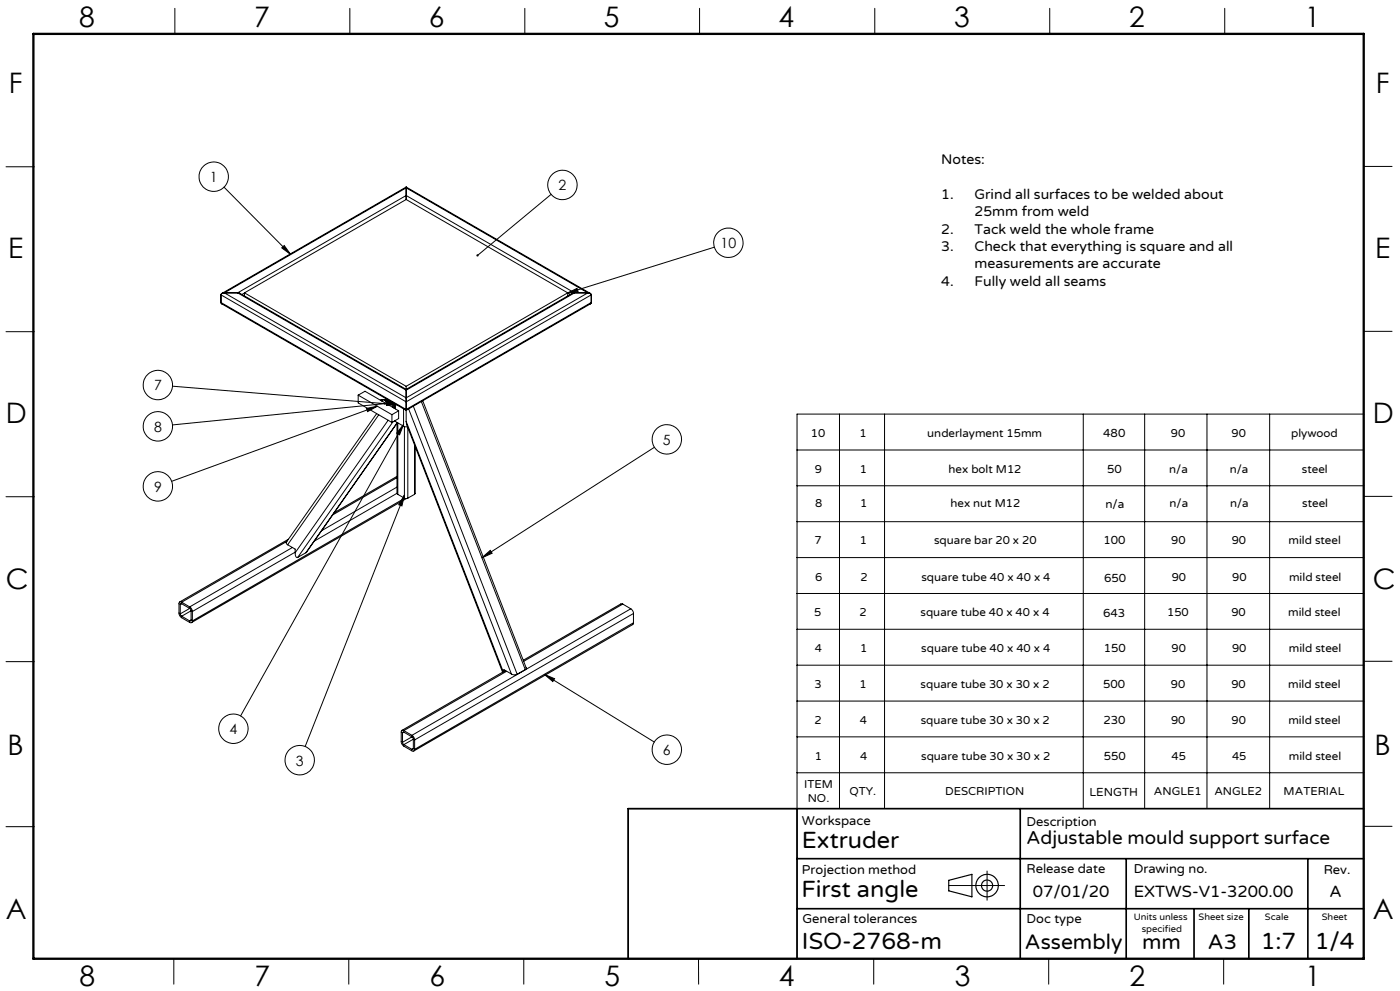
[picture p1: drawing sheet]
<svg xmlns="http://www.w3.org/2000/svg" width="420mm" height="297mm" viewBox="0 0 420 297" stroke-linecap="round" stroke-linejoin="round" font-family="sans-serif">
<g fill="none" stroke="#000" stroke-width=".35">
<path d="M284.6 263.8l7-1.8v6.8l-7-1.8z"/>
<circle cx="296.1" cy="265.4" r="1.66"/>
<circle cx="296.1" cy="265.4" r="3.4"/>
</g>
<g fill="none" stroke="#000" stroke-width=".3">
<path d="M52.5 2.5v7.7M105 2.5v7.7M157.4 2.5v7.7M209.9 2.5v7.7M262.4 2.5v7.7M314.9 2.5v7.7M367.4 2.5v7.7M1.8 50h8.5M67.2 56.1l20 20.2M121.8 56.1v.2M121.8 58.6v1.2M121.8 56.1l55.3 31.8"/>
<path d="M121.8 56.1l-55.2 31.8M121.8 56.3v2.3M121.8 59.8l48.5 28M121.8 59.8l-48.5 28M121.8 58.6l50.6 29.2M121.8 56.3l54.6 31.5M121.8 58.6l-50.5 29.2M121.8 56.3l-54.5 31.5M165.3 58.2l-22 18.3M409.1 49.9h8.5M84.5 74.3l.8-.7 1.9 2.7zM214.3 74.1l-44.2 13.8"/>
<path d="M1.8 99.4h8.5M66.3 90.7l.3 .4M66.3 88.4l55.5 32M66.3 90.7l55.5 32M66.3 88.4v2.3M66.6 91.1l55.2 31.9M67.3 87.8a.87 .87 0 0 0-1 .6M67.3 87.8l-.7 .1-.3 .5M67.3 87.8l54.5 31.4M67.3 87.8h4M71.3 87.8l.7 .1M71.3 87.8l50.5 29.1"/>
<path d="M72 87.9l49.8 28.8M73.3 87.8l48.5 28M73.3 87.8v.9M73.3 87.8l-.7 .5M170.1 87.9l3-1.5 .3 1zM170.3 87.8v.9M170.3 87.8l-48.5 28M170.3 87.8l.8 .5M171.6 87.9l-49.8 28.8M172.4 87.8l-.8 .1M172.4 87.8h4M172.4 87.8l-50.6 29.1"/>
<path d="M176.4 87.8l.6 .1 .4 .5M176.4 87.8a.87 .87 0 0 1 1 .6M176.4 87.8l-54.6 31.4M177.1 91.1l-55.3 31.9M177.4 90.7l-.3 .4M177.4 88.4l-55.6 32M177.4 88.4v2.3M177.4 90.7l-55.6 32M409.1 99.3h8.5M51.8 115.7l67.5 5.6M107.5 118.4l10.1 5.9M107.5 118.4v2.4l10.1 5.8"/>
<path d="M107.5 118.4l2-1.1 10.1 5.8M115 119.8h-.3M115.3 119.7l.8 1.2M115.3 119.7l-.7 .4M115.3 119.7l-1.2 .2M115.4 119.9l.6 .9M115.4 119.9a1.06 1.06 0 0 1 .9 1.3v-.3a1.02 1.02 0 0 0-.9-1zM115.4 119.9a.98 .98 0 0 1 1 1.3M115.5 119.8a.99 .99 0 0 1 .9 1.4M115.6 119.8a.92 .92 0 0 1 .9 .4 .92 .92 0 0 1-.1 1M115.7 119.7a.98 .98 0 0 1 .8 1.5M115.7 119.7h-.1"/>
<path d="M115.8 119.6l-.1 .1M116.5 119.9a.78 .78 0 0 1 .1 1.2M116.6 120l.3 .6-.2 .5M121.8 119.2v1.2M121.8 116.7v.2M121.8 115.8v.9M121.8 116.9v2.3M109.9 122.4l3.3-.7-2.9 1.7zM113 124l-27.1 38.5v.3l.4 .5M113.2 121.7l-61.7 22.5M113.6 124.3l-27.3 39M114.6 120.1l.1 .2"/>
<path d="M114.6 120.1h-.2M115.5 120l.6 .6v.4M115.5 121l-63.7 6.3M115.6 120.2l.5 .6M116.1 120.5l3.2 .8-3.3 .2zM116.1 120.9l-.2 .1M116.1 120.9v.2M116.5 125.9l-28 39.8M116.7 121.1h.1M116.8 121h.1M116.9 120.2l.1 .4-.2 .4M117 120.2l-.1 .8"/>
<path d="M117.2 120.3l-.3 .6M117.2 120.3l-.2 .6M117.2 120.8h.1M117.4 120.4l-.3 .5M117.4 120.7l.1-.2-.2 .3M117.4 120.4l-.2 .4M117.5 120.6h.1M117.6 124.3v2.3M117.8 120.7v1.4M117.9 126.4l-28.6 40.6M118.2 120.9v1.4M118.3 121v1.3"/>
<path d="M118.4 126.1l.2 .2M118.6 126.3l2.5 1.4M118.6 121.1v1.5M118.6 126v.3M119.1 126.9l-27.3 38.8M119.1 126.6v21.2M119.1 126.7l-27.3 39M119.3 126.7v21.5M119.6 123.1v2.3l-2 1.2M119.6 123.1l-2 1.2M121.1 127.7l1.1 .2M121.1 122.6v5.1"/>
<path d="M121.1 127.2l-1.2 3.1-.9-.5zM121.1 127.2l-48.9 87.4M121.3 127.8v21.5M121.8 126.3l.2 1 28.8 74.2M121.8 122.7v.3M121.8 120.4v2.3M121.8 123v3.3M121.8 126.3l29.2 75.1M122.3 128.2v21.1M122.6 122.6l30.8 79.4M124 121.7l31.2 80.4M124.4 133.3v14.9"/>
<path d="M124.6 133.8v14l-.2 .4M126.4 120.3l31.2 80.4M126.8 120.1l31 80-.2 .6M196.3 134.1l-51.7 33.1M239.1 134.9h170M251.8 124.1v118.3M265.4 124.1v118.3M325 124.1v118.3M343.4 124.1v118.3M362.1 124.1v118.3M380.9 124.1v118.3M409.1 124.1h-170v163.2h-50.6v-44.9h50.6"/>
<path d="M1.8 148.9h8.5M119.1 147.8l.2 .4M119.1 142.8l-18.8 10.9M119.1 147.8l-24.8 14.4M119.1 146l-22.6 13M119.1 143.2l-19.3 11.1M119.3 148.2l2 1.1M121.3 149.3h1M121.3 148.4l-.7 3.2-1-.3zM121.3 148.4l-29.8 75.3M121.4 149.3l-63.7 36.8M121.9 149.4l-64.4 37.2"/>
<path d="M124.4 148.2l-2.1 1.1M239.1 156.3h170M239.1 145.6h170M409.1 148.8h8.5M86.1 162.2l-31.6 18.3M86.3 163.3l2.2 1.3v1.1M86.5 161.6l-32.6 18.8M87.7 164.1l-30.8 17.8M88.5 165.7v.2a.81 .81 0 0 0 .8 1.1M88.5 165.5l-30.8 17.8M91.8 165.7l-2.5 1.3M144.6 167.2l2.5-2.2 .5 .8z"/>
<path d="M239.1 177.9h170M239.1 167.1h170M1.8 198.3h8.5M54.1 184l.4 .7M54.1 181.2v2.8M54.5 180.5a.48 .48 0 0 0-.6-.1 .48 .48 0 0 0-.2 .5v3l.2 .6 .4 .5 2.6 1.5a.51 .51 0 0 0 .6 .1 .51 .51 0 0 0 .2-.5M54.5 180.9h-.3l-.1 .3M54.5 180.5l2.4 1.4M54.5 184.7l2.4 1.4M54.5 180.9l2.4 1.4M54.5 180.9l-.4 .3M56.9 181.9l.5 .4 .3 1"/>
<path d="M56.9 182.3l.4 .8M56.9 182.3l-2.8 1.7M57.3 185.8l-.2 .3h-.2M57.3 183.1v2.7M57.3 185.8l-.4 .3M57.3 183.1l-2.8 1.6M57.7 183.3v2.8M186.8 181h-.6l-29.2 16.9M186.8 181l2.4 1.5M186.8 181l-29.7 17.2M189.2 182.5l.6 .6 .2 .8M189.2 182.5l-65.6 37.9"/>
<path d="M190 186.7l-.2 .5-65.7 37.9M190 183.9l-65.6 37.9M190 186.7l-65.6 37.9M190 183.9v2.8M239.1 199.4h170M239.1 188.6h170M409.1 198.2h8.5M120.8 219.7v2.8M121.1 219a.47 .47 0 0 0-.5-.1 .47 .47 0 0 0-.2 .5v3l.2 .6 .5 .6 2.5 1.4a.51 .51 0 0 0 .5 .1 .51 .51 0 0 0 .3-.5M121.1 219.4h-.2l-.1 .3M121.1 219l2.5 1.4M121.1 219.4l2.5 1.4"/>
<path d="M121.1 219.4l-.3 .3M151.2 201.3v-.6l2.2 1.3M151.6 200.9v.1M151.6 201l-31 17.9M152 201.2l-30.9 17.8M153.4 202l.7 .2 1.1-.1M157.6 200.7l-2.4 1.4M163.3 202.1l33 20.3M163.3 202.1l3.1 1.3-.6 .9zM239.1 210.1h170M120.8 222.5l.3 .7M121.1 223.2l2.5 1.4"/>
<path d="M123.6 220.4l.4 .4 .4 1M123.6 220.8l.4 .7M123.6 220.8l-2.8 1.7M124 224.3l-.2 .3h-.2M124 221.5v2.8M124 224.3l-.4 .3M124 221.5l-2.9 1.7M124.4 221.8v2.8M239.1 231.6h170M239.1 220.8h170M1.8 247.8h8.5M409.1 247.6h8.5"/>
<path d="M284.6 265.4h16.8M296.1 261.1v8.7M52.1 287.3v7.7M104.6 287.3v7.7M157.1 287.3v7.7M209.6 287.3v7.7M262.1 287.3v7.7M314.6 287.3v7.7M367.1 287.3v7.7"/>
<circle cx="64.1" cy="52.9" r="4.4"/>
<circle cx="168.7" cy="55.4" r="4.4"/>
<circle cx="218.5" cy="72.8" r="4.4"/>
<circle cx="47.4" cy="115.4" r="4.4"/>
<circle cx="47.4" cy="127.8" r="4.4"/>
<circle cx="200" cy="131.7" r="4.4"/>
<circle cx="47.4" cy="145.8" r="4.4"/>
<circle cx="70" cy="218.4" r="4.4"/>
<circle cx="89.9" cy="227.8" r="4.4"/>
<circle cx="200" cy="224.7" r="4.4"/>
</g>
<path d="M239.1 242.4v44.9M239.1 257.3h170M306.1 242.4v44.9M337.9 257.3v30M392.4 257.3v30M409.1 242.4h-220.6v44.9M239.1 272.3h170M358.2 272.3v15M374.6 272.3v15" fill="none" stroke="#000" stroke-width=".5"/>
<path d="M10 10.2h399.1v277.1h-399.1z" fill="none" stroke="#000" stroke-width=".7"/>
<path d="M84.5 74.3l.8-.7 1.9 2.7zM143.1 76.2l-.1 .6 .3-.3-.3 .3a.35 .35 0 0 0 .4 0 .35 .35 0 0 0 .1-.4 .35 .35 0 0 0-.4-.2zM121.3 148.4l-.7 3.2-1-.3zM121.1 127.2l-1.2 3.1-.9-.5zM144.6 167.2l2.5-2.2 .5 .8zM163.3 202.1l3.1 1.3-.6 .9zM116.1 120.5l3.2 .8-3.3 .2zM115.3 120.6a.35 .35 0 0 0 0 .7 .34 .34 0 0 0 .5-.4l-.3 .1 .3-.1v-.1zM109.9 122.4l3.3-.7-2.9 1.7zM170.1 87.9l3-1.5 .3 1z" fill="#000"/>
<g font-size="8.5">
<text x="23.8" y="8">8</text>
<text x="76.3" y="8">7</text>
<text x="128.7" y="8">6</text>
<text x="181.2" y="8">5</text>
<text x="233.6" y="8">4</text>
<text x="286.3" y="8">3</text>
<text x="338.7" y="8">2</text>
<text x="391.4" y="8">1</text>
<text x="2.7" y="28">F</text>
<text x="412.8" y="28">F</text>
<text x="2.4" y="77.2">E</text>
<text x="412.5" y="77.2">E</text>
<text x="1.8" y="126.8">D</text>
<text x="411.9" y="126.9">D</text>
<text x="1.8" y="176.6">C</text>
<text x="411.9" y="176.7">C</text>
<text x="2.3" y="226.2">B</text>
<text x="412.4" y="226.2">B</text>
<text x="1.7" y="275.4">A</text>
<text x="411.8" y="275.5">A</text>
<text x="23.9" y="295.5">8</text>
<text x="76.4" y="295.5">7</text>
<text x="128.8" y="295.5">6</text>
<text x="181.3" y="295.5">5</text>
<text x="233.7" y="295.5">4</text>
<text x="286.4" y="295.5">3</text>
<text x="338.8" y="295.5">2</text>
<text x="391.5" y="295.5">1</text>
</g>
<g font-size="7.1">
<text x="240.6" y="254">Extruder</text>
<text x="240.4" y="268.8">First angle</text>
<text x="240.6" y="284.3">ISO-2768-m</text>
<text x="378.2" y="284.3">1:7</text>
<text x="394.4" y="284.3">1/4</text>
</g>
<g font-size="6.3">
<text x="307.5" y="284.3">Assembly</text>
<text x="342.6" y="284.3">mm</text>
<text x="362.4" y="284.3">A3</text>
</g>
<text font-size="5.6" x="308" y="252.9">Adjustable mould support surface</text>
<g font-size="4.9">
<text x="309.9" y="268.7">07/01/20</text>
<text x="340.1" y="268.7">EXTWS-V1-3200.00</text>
<text x="398.9" y="268.7">A</text>
</g>
<g font-size="4.2">
<text x="282.4" y="49.1">Notes:</text>
<text x="63" y="54.6">1</text>
<text x="167.6" y="57">2</text>
<text x="282.4" y="59.5">1.</text>
<text x="292.4" y="59.5">Grind all surfaces to be welded about</text>
<text x="292.4" y="64.8">25mm from weld</text>
<text x="282.4" y="70">2.</text>
<text x="292.4" y="70">Tack weld the whole frame</text>
<text x="216.2" y="74.4">10</text>
<text x="282.4" y="75.2">3.</text>
<text x="292.4" y="75.2">Check that everything is square and all</text>
<text x="292.4" y="80.5">measurements are accurate</text>
<text x="282.4" y="85.7">4.</text>
<text x="292.4" y="85.7">Fully weld all seams</text>
<text x="46.2" y="117">7</text>
<text x="46.2" y="129.4">8</text>
<text x="198.9" y="133.3">5</text>
<text x="46.2" y="147.4">9</text>
<text x="68.9" y="220">4</text>
<text x="198.9" y="226.3">6</text>
<text x="88.8" y="229.4">3</text>
</g>
<g font-size="3.9">
<text x="240.6" y="247.2">Workspace</text>
<text x="307.9" y="247.4">Description</text>
<text x="240.6" y="262.1">Projection method</text>
<text x="308" y="261.5">Release date</text>
<text x="340.1" y="261.5">Drawing no.</text>
<text x="397.1" y="262.1">Rev.</text>
<text x="240.7" y="276.6">General tolerances</text>
<text x="308" y="276.6">Doc type</text>
</g>
<g font-size="3.5">
<text x="243.3" y="130.9">10</text>
<text x="257.9" y="130.9">1</text>
<text x="278.2" y="130.9">underlayment 15mm</text>
<text x="331" y="131">480</text>
<text x="351.3" y="130.9">90</text>
<text x="369.5" y="130.9">90</text>
<text x="387.3" y="130.9">plywood</text>
<text x="244.4" y="141.7">9</text>
<text x="258" y="141.7">1</text>
<text x="284.6" y="141.7">hex bolt M12</text>
<text x="332.2" y="141.8">50</text>
<text x="350.8" y="141.7">n/a</text>
<text x="368.9" y="141.7">n/a</text>
<text x="390.6" y="141.7">steel</text>
<text x="244.5" y="152">8</text>
<text x="258.1" y="152">1</text>
<text x="285.2" y="152">hex nut M12</text>
<text x="331.6" y="152.1">n/a</text>
<text x="350.9" y="152">n/a</text>
<text x="369" y="152">n/a</text>
<text x="390.7" y="152">steel</text>
<text x="244.4" y="163">7</text>
<text x="257.9" y="163">1</text>
<text x="280.2" y="163">square bar 20 x 20</text>
<text x="331" y="163.2">100</text>
<text x="351.3" y="163">90</text>
<text x="369.5" y="163">90</text>
<text x="386.5" y="163">mild steel</text>
<text x="244.6" y="174.2">6</text>
<text x="258.1" y="174.2">2</text>
<text x="276.4" y="174.2">square tube 40 x 40 x 4</text>
<text x="331.2" y="174.3">650</text>
<text x="351.5" y="174.2">90</text>
<text x="369.7" y="174.2">90</text>
<text x="386.7" y="174.2">mild steel</text>
<text x="244.3" y="184.7">5</text>
<text x="257.8" y="184.7">2</text>
<text x="276.2" y="184.7">square tube 40 x 40 x 4</text>
<text x="330.9" y="184.9">643</text>
<text x="350.2" y="184.7">150</text>
<text x="369.4" y="184.7">90</text>
<text x="386.4" y="184.7">mild steel</text>
<text x="244.5" y="195.4">4</text>
<text x="258" y="195.4">1</text>
<text x="276.4" y="195.4">square tube 40 x 40 x 4</text>
<text x="331.1" y="195.5">150</text>
<text x="351.5" y="195.4">90</text>
<text x="369.6" y="195.4">90</text>
<text x="386.7" y="195.4">mild steel</text>
<text x="244.3" y="206.1">3</text>
<text x="257.8" y="206.1">1</text>
<text x="276.2" y="206.1">square tube 30 x 30 x 2</text>
<text x="330.9" y="206.2">500</text>
<text x="351.3" y="206.1">90</text>
<text x="369.4" y="206.1">90</text>
<text x="386.5" y="206.1">mild steel</text>
<text x="244.4" y="217">2</text>
<text x="257.9" y="217">4</text>
<text x="276.2" y="217">square tube 30 x 30 x 2</text>
<text x="331" y="217.1">230</text>
<text x="351.3" y="217">90</text>
<text x="369.5" y="217">90</text>
<text x="386.5" y="217">mild steel</text>
<text x="244.5" y="227.7">1</text>
<text x="258" y="227.7">4</text>
<text x="276.4" y="227.7">square tube 30 x 30 x 2</text>
<text x="331.1" y="227.9">550</text>
<text x="351.4" y="227.7">45</text>
<text x="369.6" y="227.7">45</text>
<text x="386.6" y="227.7">mild steel</text>
<text x="241.2" y="236.2">ITEM</text>
<text x="254.8" y="238.3">QTY.</text>
<text x="283.5" y="238.3">DESCRIPTION</text>
<text x="326.9" y="238.5">LENGTH</text>
<text x="346.2" y="238.3">ANGLE1</text>
<text x="364.3" y="238.3">ANGLE2</text>
<text x="385.1" y="238.3">MATERIAL</text>
<text x="242.3" y="240.4">NO.</text>
</g>
<g font-size="2.8">
<text x="340.1" y="275.6">Units unless</text>
<text x="359.6" y="275.6">Sheet size</text>
<text x="379.5" y="275.8">Scale</text>
<text x="396.5" y="275.6">Sheet</text>
<text x="342.5" y="279.4">specified</text>
</g>
</svg>
